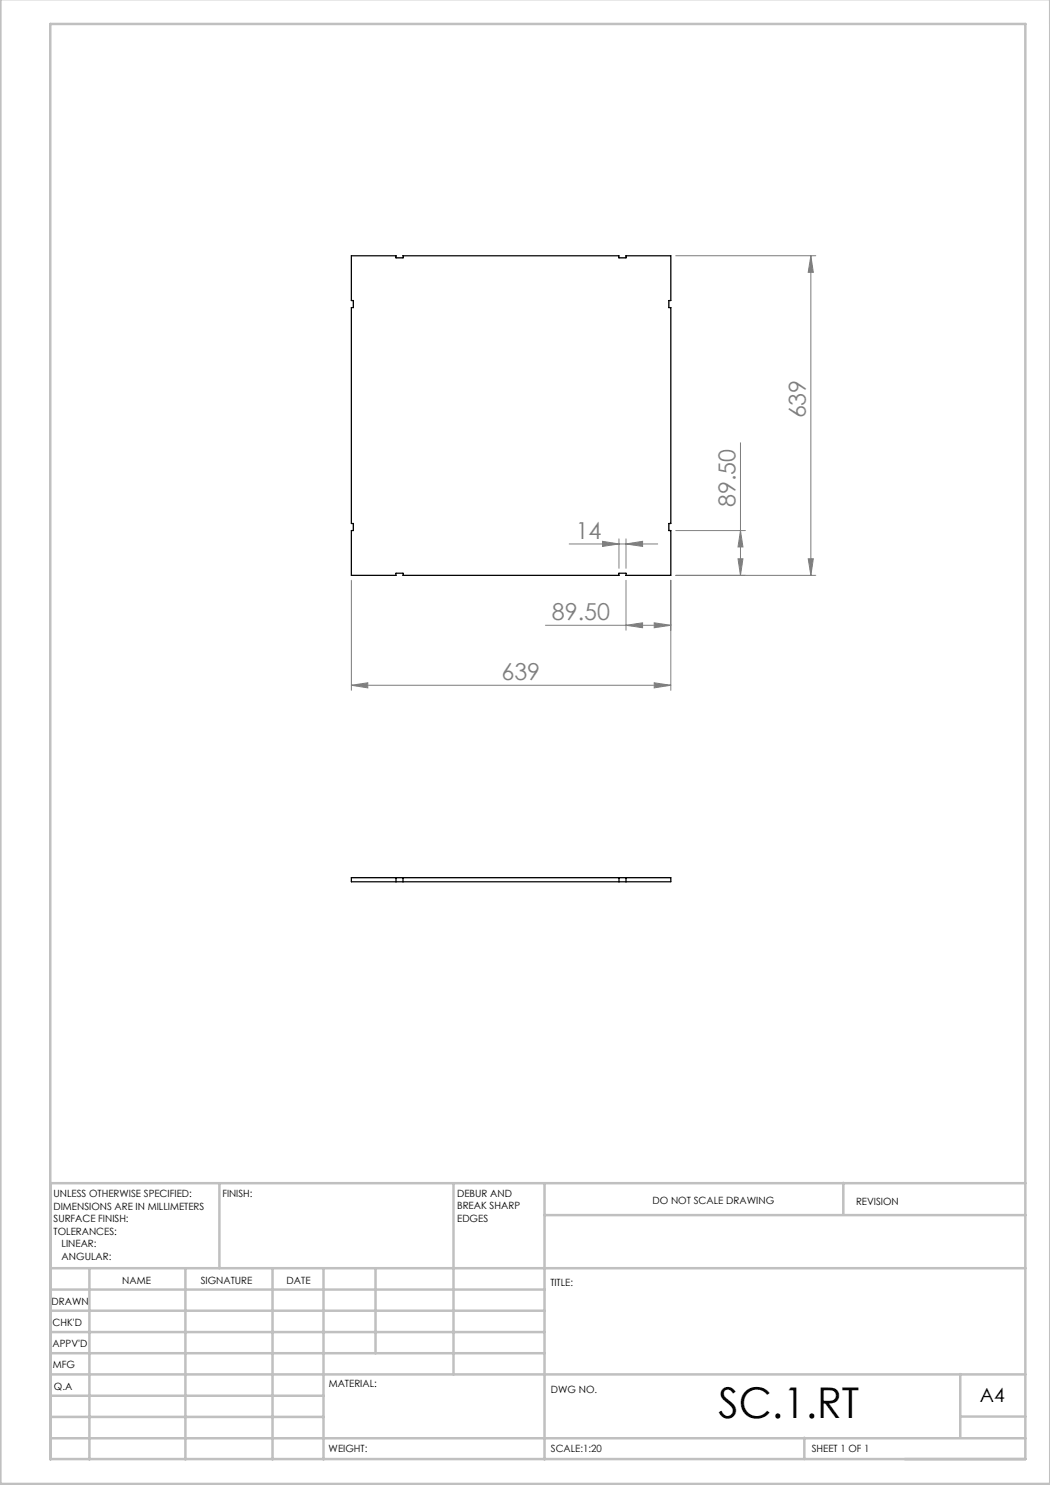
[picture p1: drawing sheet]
<svg xmlns="http://www.w3.org/2000/svg" width="210mm" height="297mm" viewBox="0 0 210 297" stroke-linecap="round" stroke-linejoin="round" font-family="sans-serif">
<g fill="none" stroke="#808080" stroke-width=".2">
<path d="M135.1 51.1h28.1M162.2 51.1v64M162.2 51.1l.5 3.4h-1.1zM148.1 88.5v26.6M70.3 116.1v22M113.8 108.8h17.8M120.5 108.3l3.3 .5-3.3 .5zM123.8 107.8v5.9M125.2 108.8l3.3-.5v1zM125.2 107.8v5.9M125.2 116.1v9.9M134.2 116.1v22"/>
<path d="M135.1 106.1h14M147.6 111.8h1l-.5 3.3zM148.1 106.1l.5 3.3h-1zM161.6 111.8h1.1l-.5 3.3zM163.2 115.1h-28.1M70.3 137.1l3.3-.5v1zM70.3 137.1h63.9M109.1 125.1h25.1M125.2 125.1l3.3-.5v1zM130.8 136.6l3.4 .5-3.4 .5zM130.8 124.6l3.4 .5-3.4 .5z"/>
</g>
<g fill="none" stroke="#c0c0c0" stroke-width=".5">
<path d="M.1 -.1v296.9h209.9v-296.9M10.1 4.8h195v287h-195zM43.9 236.6v17M90.7 236.6v38.3M108.9 236.6v55.3M168.7 236.6v6.3M205.1 236.6h-195v55.3M10.1 253.6h195M10.1 257.9h98.8M17.9 253.6v38.3M37.1 253.6v38.3M54.5 253.6v38.3"/>
<path d="M64.7 253.6v38.3M75.1 253.6v17M108.9 243h96.2M10.1 270.6h98.8M10.1 266.4h98.8M10.1 262.1h98.8M10.1 279.1h54.6M10.1 274.9h195M192.1 274.8v12.7M10.1 287.7h195M10.1 283.4h54.6M160.9 287.5v4.3"/>
<path d="M192.1 283.3h13"/>
</g>
<g fill="#808080">
<path d="M125.2 108.8l3.3-.5v1zM120.5 108.3l3.3 .5-3.3 .5z"/>
<path d="M70.3 137.1l3.3-.5v1zM130.8 136.6l3.4 .5-3.4 .5zM125.2 125.1l3.3-.5v1zM130.8 124.6l3.4 .5-3.4 .5z"/>
<path d="M147.6 111.8h1l-.5 3.3zM148.1 106.1l.5 3.3h-1z"/>
<path d="M162.2 51.1l.5 3.4h-1.1zM161.6 111.8h1.1l-.5 3.3z"/>
</g>
<path d="M70.3 51.1h8.9v.5h1.4v-.5h43.2v.5h1.4v-.5h9v9h-.4v1.4h.4v43.2h-.4v1.4h.4v9h-9v-.5h-1.4v.5h-43.2v-.5h-1.4v.5h-8.9v-9h.4v-1.4h-.4v-43.2h.4v-1.4h-.4zM70.3 175.5h63.9v.9h-63.9zM79.2 175.5v.9M80.6 175.5v.9M123.8 175.5v.9M125.2 175.5v.9" fill="none" stroke="#000" stroke-width=".25"/>
<text font-size="8.5" x="143.7" y="283.5">SC.1.RT</text>
<g font-size="4.7" fill="#808080">
<text x="161.2" y="83.7" transform="rotate(-90 161.2 83.7)">639</text>
<text x="147.1" y="101.5" transform="rotate(-90 147.1 101.5)">89.50</text>
<text x="115.1" y="107.7">14</text>
<text x="110.4" y="124">89.50</text>
<text x="100.3" y="136">639</text>
</g>
<text font-size="3.9" x="196" y="280.4">A4</text>
<g font-size="2">
<text x="10.7" y="239.5">UNLESS OTHERWISE SPECIFIED:</text>
<text x="44.5" y="239.5">FINISH:</text>
<text x="91.4" y="239.4">DEBUR AND</text>
<text x="10.7" y="242">DIMENSIONS ARE IN MILLIMETERS</text>
<text x="10.7" y="244.5">SURFACE FINISH:</text>
<text x="91.4" y="241.9">BREAK SHARP</text>
<text x="91.4" y="244.4">EDGES</text>
<text x="130.5" y="240.8">DO NOT SCALE DRAWING</text>
<text x="171.2" y="241">REVISION</text>
<text x="10.7" y="247">TOLERANCES:</text>
<text x="12.3" y="249.5">LINEAR:</text>
<text x="12.3" y="252">ANGULAR:</text>
<text x="24.4" y="256.9">NAME</text>
<text x="40.1" y="256.8">SIGNATURE</text>
<text x="57.3" y="256.8">DATE</text>
<text x="110.1" y="257.1">TITLE:</text>
<text x="10.3" y="260.9">DRAWN</text>
<text x="10.5" y="269.3">APPV'D</text>
<text x="10.5" y="265.2">CHK'D</text>
<text x="10.6" y="273.6">MFG</text>
<text x="10.8" y="278">Q.A</text>
<text x="65.8" y="277.4">MATERIAL:</text>
<text x="110.2" y="278.5">DWG NO.</text>
<text x="65.7" y="290.4">WEIGHT:</text>
<text x="110.2" y="290.5">SCALE:1:20</text>
<text x="162.4" y="290.4">SHEET 1 OF 1</text>
</g>
</svg>
